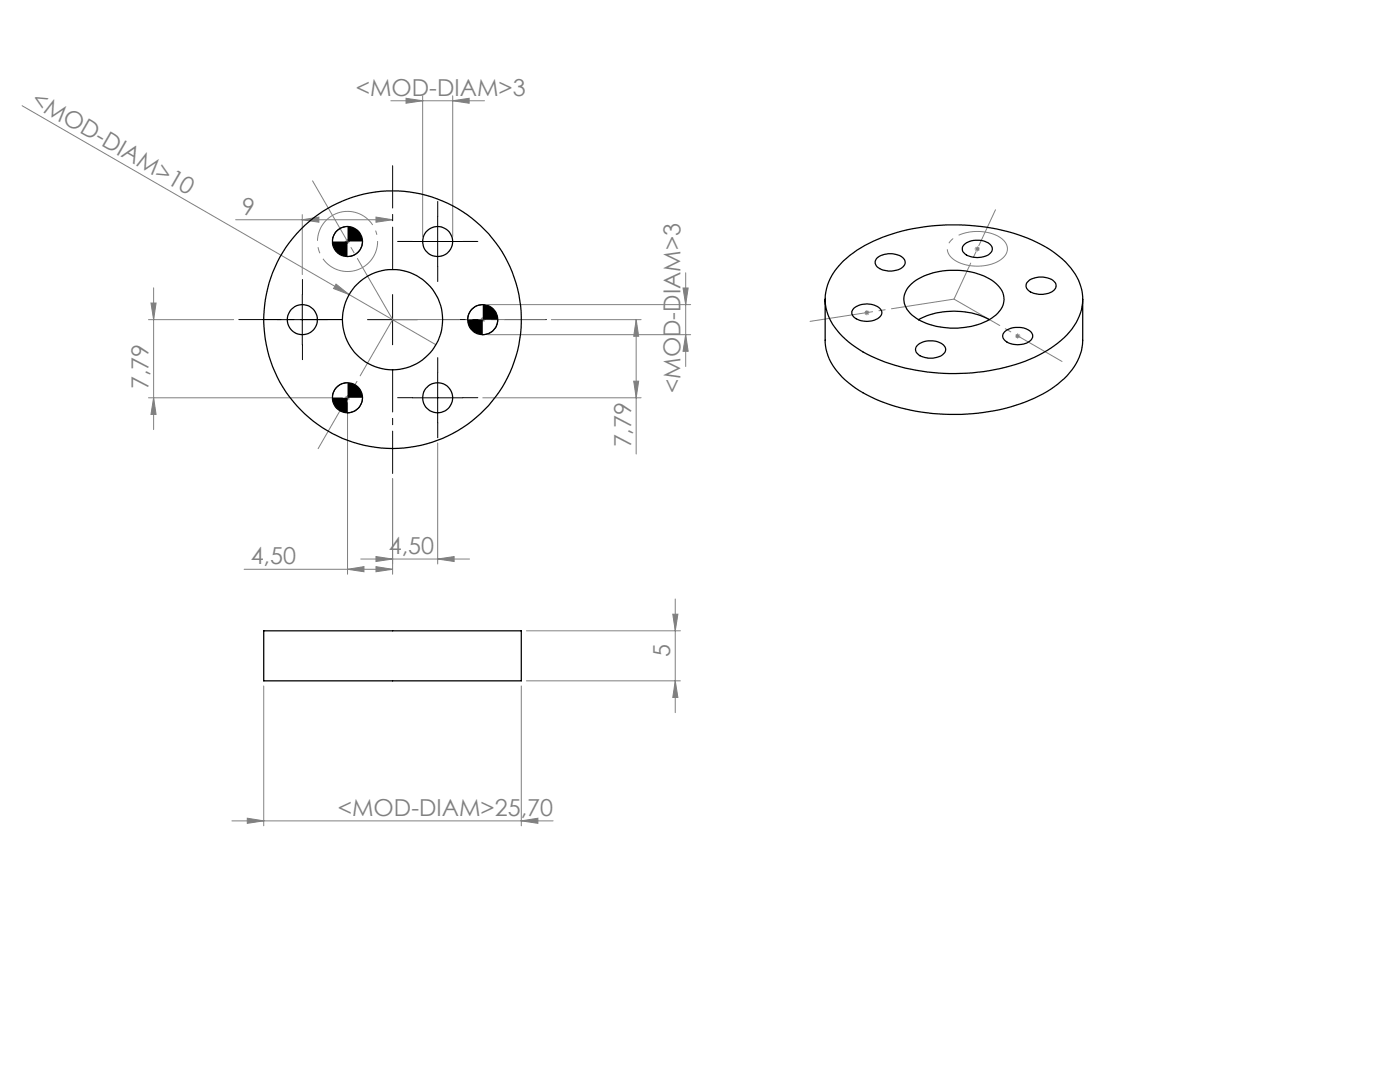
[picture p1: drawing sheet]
<svg xmlns="http://www.w3.org/2000/svg" width="279mm" height="216mm" viewBox="0 0 279 216" stroke-linecap="round" stroke-linejoin="round" font-family="sans-serif">
<g fill="none" stroke="#808080" stroke-width=".2">
<path d="M81 19.6l3.3 .5-3.3 .5zM84.3 19.1v28.1M90.3 19.1v28.1M4.4 21.1l65.3 37.7M78 20.1h18.7M90.3 20.1l3.3-.5v1zM30.7 57.4v28.3M47 43.9h31.4M60.3 43.9l3.3-.6v1zM60.3 42.8v12M67.1 56.7l2.6 2.1-3.1-1.2zM68.8 48.2h1.1"/>
<path d="M69 47.8l.7 .7M69.4 47.7v1M69.7 58.8l17.3 10M69.7 47.8l-.7 .7M75 43.3l3.4 .6-3.4 .4zM136.3 57.5h1l-.5 3.3zM136.8 54.4v18.7M194.5 49.7h1M194.7 49.3l.7 .7M195.1 49.2v1M195.4 49.3l-.7 .7M29.6 63.8h17"/>
<path d="M29.6 79.4h38.7M30.1 60.5h1.1l-.5 3.3zM30.7 79.4l.5 3.3h-1.1zM68.8 79.4h1.1M69 79l.7 .7M69.4 78.9v1M69.7 79l-.7 .7M95.8 63.8h1M96 63.4l.7 .7M96.3 79.4h31.7M96.3 63.3v1M96.7 63.4l-.7 .7"/>
<path d="M97.3 60.8h40.5M97.3 66.8h40.5M110 63.8h18M126.5 76.1h1l-.5 3.3zM127 63.8v26.8M127 63.8l.5 3.3h-1zM136.8 66.8l.5 3.3h-1zM172.5 62.4h1M172.6 62.1l.8 .7M173 61.9v1M173.4 62.1l-.8 .7M202.6 67.1h1"/>
<path d="M202.7 66.7l.7 .7M203.1 66.5v1.1M203.4 66.7l-.7 .7M69.4 80.4v34.2M78.4 95.5v19.1M87.3 88.4v24.1M48.7 113.6h29.7M69.4 113.6l3.2-.5v1zM72 111.5h21.7M75 111.1l3.4 .4-3.4 .5zM75 113.1l3.4 .5-3.4 .5zM87.3 111.5l3.3-.4v.9z"/>
<path d="M134.8 119.5v22.7M52.6 136.9v27.9M104 136.9v27.9M105.1 135.9h30.7M105.1 125.9h30.7M134.3 122.6h1l-.5 3.3zM134.8 135.9l.5 3.3h-1zM46.3 163.8h64.1M49.4 163.3l3.2 .5-3.2 .5zM104 163.8l3.4-.5v1z"/>
</g>
<g fill="none" stroke="#000" stroke-width=".2">
<path d="M60.3 58.8v10M69.4 45.2a3 3 0 0 0-3 3M72.4 48.2a3 3 0 0 1-3 3M78.4 58.8v10M82.3 48.2h10.1M87.3 43.2v10M55.4 63.8h9.9M69.4 76.4a2.95 2.95 0 0 0-3 3M72.4 79.4a3 3 0 0 1-3 3M73.3 63.8h10M82.3 79.4h10.1M87.3 74.4v10"/>
<path d="M96.3 60.8a2.95 2.95 0 0 0-3 3M99.3 63.8a3 3 0 0 1-3 3"/>
</g>
<path d="M75.1 46.4a6 6 0 0 0-10.1-2.4 6 6 0 0 0 2.8 10 6 6 0 0 0 7.4-7.2l-.1-.4" fill="none" stroke="#808080" stroke-width=".2" stroke-dasharray="15.2 1.3 1.3 1.3" stroke-dashoffset="-1.7" stroke-linecap="butt"/>
<path d="M200.4 51.3a2.42 2.42 0 0 0-.9-4 8.9 8.9 0 0 0-9.6 .5 2.43 2.43 0 0 0 .7 4.2 8.9 8.9 0 0 0 9.6-.6l.2-.1" fill="none" stroke="#808080" stroke-width=".2" stroke-dasharray="15.2 1.3 1.3 1.3" stroke-dashoffset="2" stroke-linecap="butt"/>
<path d="M78.4 53.8v-20.7M68.4 63.8h-20.7M78.4 73.8v20.7M88.4 63.8h20.7" fill="none" stroke="#000" stroke-width=".2" stroke-dasharray="15.2 1.3 1.3 1.3" stroke-dashoffset="6.8"/>
<path d="M60.4 58.8v-3M82.4 48.2h-3M87.4 43.2v-3M87.4 53.2v3M92.4 48.2h3M55.4 63.8h-3M60.4 68.8v3M65.4 63.8h3M82.4 79.4h-3M87.4 74.4v-3M92.4 79.4h3M87.4 84.4v3" fill="none" stroke="#000" stroke-width=".2" stroke-dasharray="15.2 1.3 1.3 1.3"/>
<path d="M78.4 63.8h30.4" fill="none" stroke="#808080" stroke-width=".2" stroke-dasharray="15.2 1.3 1.3 1.3" stroke-dashoffset="1.9"/>
<path d="M78.4 63.8l-16-27.7" fill="none" stroke="#808080" stroke-width=".2" stroke-dasharray="15.2 1.3 1.3 1.3" stroke-dashoffset="1.2"/>
<path d="M78.4 63.8l-14.9 25.7" fill="none" stroke="#808080" stroke-width=".2" stroke-dasharray="15.2 1.3 1.3 1.3" stroke-dashoffset="2.3"/>
<path d="M190.4 59.7l21.6 12.4" fill="none" stroke="#808080" stroke-width=".2" stroke-dasharray="15.2 1.3 1.3 1.3" stroke-dashoffset="4.7"/>
<path d="M190.4 59.7l8.3-17.8" fill="none" stroke="#808080" stroke-width=".2" stroke-dasharray="15.2 1.3 1.3 1.3" stroke-dashoffset="7.3"/>
<path d="M190.4 59.7l-28.7 4.4" fill="none" stroke="#808080" stroke-width=".2" stroke-dasharray="15.2 1.3 1.3 1.3" stroke-dashoffset="2.6"/>
<g fill="#808080">
<path d="M67.1 56.7l2.6 2.1-3.1-1.2z"/>
<path d="M104 163.8l3.4-.5v1zM49.4 163.3l3.2 .5-3.2 .5zM87.3 111.5l3.3-.4v.9zM75 111.1l3.4 .4-3.4 .5z"/>
<path d="M69.4 113.6l3.2-.5v1zM75 113.1l3.4 .5-3.4 .5zM60.3 43.9l3.3-.6v1zM75 43.3l3.4 .6-3.4 .4zM81 19.6l3.3 .5-3.3 .5zM90.3 20.1l3.3-.5v1z"/>
<path d="M134.8 135.9l.5 3.3h-1zM134.3 122.6h1l-.5 3.3zM126.5 76.1h1l-.5 3.3zM127 63.8l.5 3.3h-1zM30.7 79.4l.5 3.3h-1.1zM30.1 60.5h1.1l-.5 3.3z"/>
<path d="M136.3 57.5h1l-.5 3.3zM136.8 66.8l.5 3.3h-1z"/>
</g>
<path d="M66.4 79.4a2.95 2.95 0 0 0 3 3v-3zM69.4 76.4v3h3a3 3 0 0 0-3-3zM66.4 48.2a2.95 2.95 0 0 0 3 3v-3zM69.4 45.2v3h3a3.1 3.1 0 0 0-3-3zM93.3 63.8a2.95 2.95 0 0 0 3 3v-3zM96.3 60.8v3h3a3 3 0 0 0-3-3z" fill="#000"/>
<g fill="none" stroke="#000" stroke-width=".25">
<path d="M164.7 59.7v8.2a11 11 0 0 0 4.6 8.4 32 32 0 0 0 18 6.3 37.2 37.2 0 0 0 22.4-5 14.1 14.1 0 0 0 6.1-7.6l.3-2v-8.3M168.3 52a28.4 28.4 0 0 1 15.1-6.6 39.6 39.6 0 0 1 25.2 3.8 14.7 14.7 0 0 1 7.1 8.1 10 10 0 0 1-3.3 10 27.3 27.3 0 0 1-13.9 6.5 40 40 0 0 1-26.3-3.6 14.4 14.4 0 0 1-7.3-8.7 10.2 10.2 0 0 1 3.4-9.5zM175 51.5a4.3 4.3 0 0 1 5.4 .2 1.35 1.35 0 0 1-.9 2 4.4 4.4 0 0 1-4.6-.7l-.2-.9zM182 56.6a14.3 14.3 0 0 1 11.9-2.3 9.1 9.1 0 0 1 6.1 3.8 3.9 3.9 0 0 1-1.6 5 14.9 14.9 0 0 1-16 0 3.9 3.9 0 0 1-.4-6.5zM192.4 48.8a4.3 4.3 0 0 1 5.4 .2 1.34 1.34 0 0 1-1 2 4.3 4.3 0 0 1-4.5-.7l-.2-.4v-.5zM205 56.3a4.2 4.2 0 0 1 5.5 0 1.34 1.34 0 0 1-.9 2.1 4.3 4.3 0 0 1-4.6-.7l-.2-.7zM170.4 61.5a4.1 4.1 0 0 1 5.4 .2 1.32 1.32 0 0 1-1 2 4.1 4.1 0 0 1-4.6-.7l-.2-.4v-.4zM183.1 68.9a4.3 4.3 0 0 1 5.4 .2 1.34 1.34 0 0 1-1 2 4.3 4.3 0 0 1-4.5-.7l-.3-.7 .1-.4zM183.3 63.8a15.6 15.6 0 0 1 14.1 0M200.5 66.2a4.3 4.3 0 0 1 5.4 .2 1.4 1.4 0 0 1-1 2 4.1 4.1 0 0 1-4.7-.9l-.1-.7zM52.6 125.9h51.4v10h-51.4z"/>
<circle cx="69.3" cy="48.2" r="2.99"/>
<circle cx="87.3" cy="48.2" r="2.99"/>
<circle cx="60.3" cy="63.8" r="2.99"/>
<circle cx="69.3" cy="79.4" r="3"/>
<circle cx="78.3" cy="63.8" r="10"/>
<circle cx="78.3" cy="63.8" r="25.7"/>
<circle cx="87.3" cy="79.4" r="3"/>
<circle cx="96.3" cy="63.8" r="3"/>
</g>
<g font-size="4.7" fill="#808080">
<text x="6" y="20.8" transform="rotate(30 6 20.8)">&lt;MOD-DIAM&gt;10</text>
<text x="71" y="19.1">&lt;MOD-DIAM&gt;3</text>
<text x="48.3" y="42.8">9</text>
<text x="29.6" y="77.7" transform="rotate(-90 29.6 77.7)">7,79</text>
<text x="135.8" y="78.4" transform="rotate(-90 135.8 78.4)">&lt;MOD-DIAM&gt;3</text>
<text x="126" y="89.3" transform="rotate(-90 126 89.3)">7,79</text>
<text x="50" y="112.5">4,50</text>
<text x="77.6" y="110.5">4,50</text>
<text x="133.8" y="131.1" transform="rotate(-90 133.8 131.1)">5</text>
<text x="67.5" y="162.8">&lt;MOD-DIAM&gt;25,70</text>
</g>
</svg>
